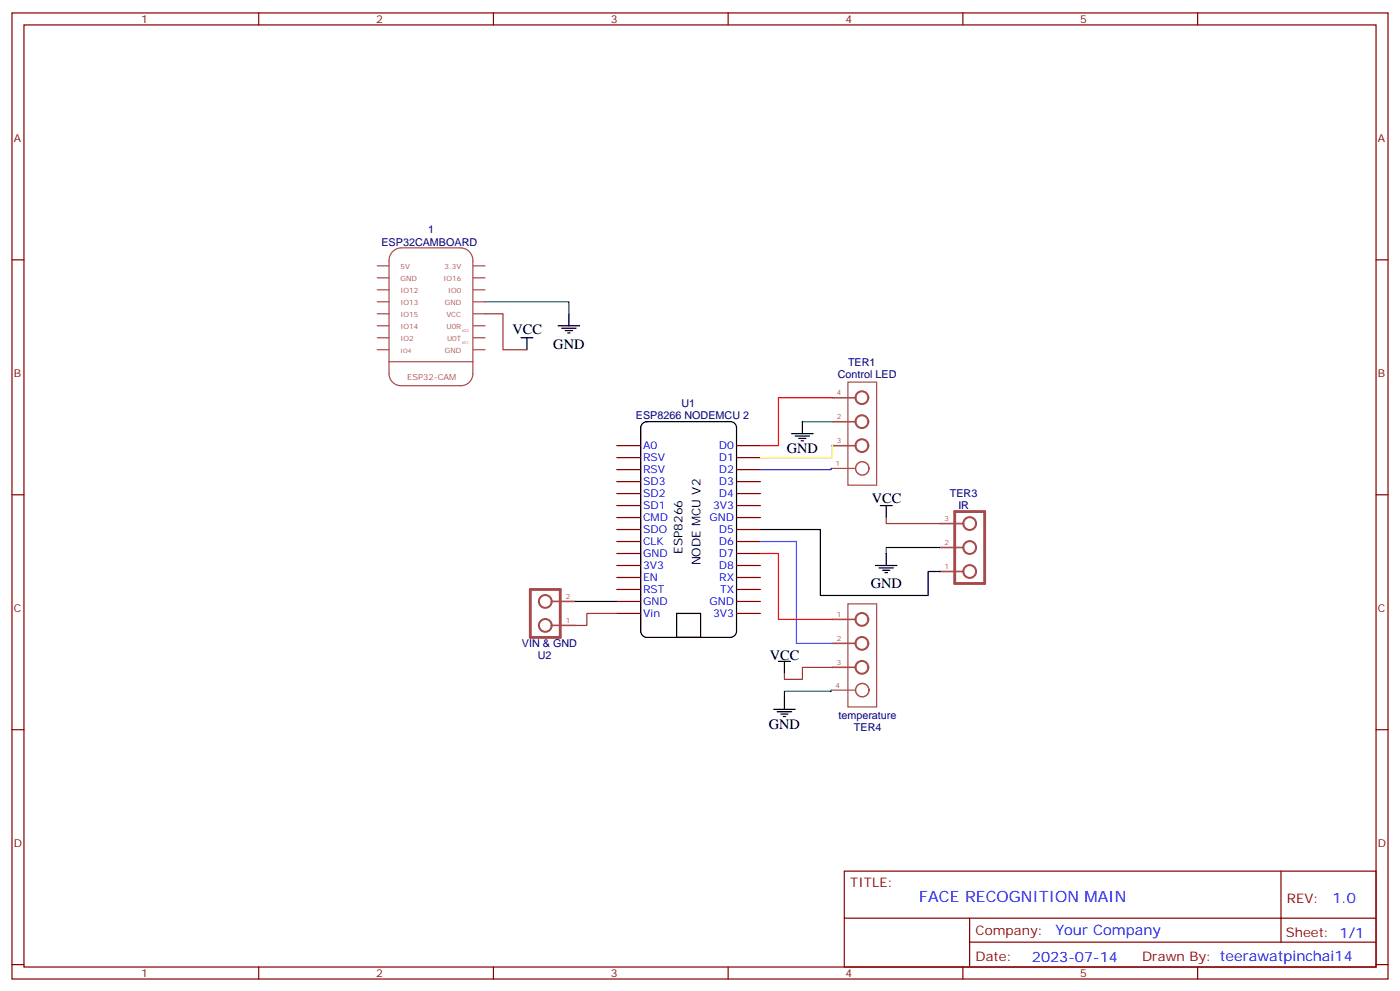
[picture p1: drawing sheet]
<svg xmlns="http://www.w3.org/2000/svg" width="412mm" height="292mm" viewBox="0 0 412 292" stroke-linecap="round" stroke-linejoin="round" font-family="sans-serif">
<g fill="none" stroke="#870000" stroke-width=".35">
<path d="M3.5 3.8h405.4v284.3h-405.4zM7.1 7.3h398.2v277.3h-398.2zM76.2 3.8v3.5M145.3 3.8v3.5M214.5 3.8v3.5M283.6 3.8v3.5M352.8 3.8v3.5M3.5 76.5h3.6M405.3 76.5h3.6M181.7 131.2h7M181.7 134.7h7M181.7 138.2h7"/>
<path d="M217 131.2h7M217 134.7h7M217 138.2h7M3.5 145.6h3.6M181.7 155.9h7M181.7 145.3h7M181.7 141.7h7M181.7 148.8h7M181.7 152.3h7M181.7 159.4h7M217 155.9h7M217 145.3h7"/>
<path d="M217 141.7h7M217 148.8h7M217 152.3h7M217 159.4h7M405.3 145.6h3.6M181.7 170h7M181.7 162.9h7M181.7 173.5h7M181.7 166.4h7M181.7 177h7M217 170h7M217 162.9h7"/>
<path d="M217 173.5h7M217 166.4h7M217 177h7M181.7 180.6h7M217 180.6h7M3.5 214.8h3.6M405.3 214.8h3.6M248.7 256.4h156.6v28.2h-156.6zM377.3 256.4v20.9M248.7 270.2h156.5M285.6 277.3h119.6M285.6 270.2v14.2"/>
<path d="M3.5 283.9h3.6M76.2 284.6v3.5M145.3 284.6v3.5M214.5 284.6v3.5M283.6 284.6v3.5M352.8 284.6v3.5M405.3 283.9h3.6"/>
</g>
<g fill="none" stroke="#000" stroke-width=".35">
<path d="M153.5 99.4h3.5M155.2 99.4v3.5M164.4 95.9h6.3M165.5 96.6h4.2M166.5 97.3h2.1M167.2 98h.7M167.6 92.4v3.5M189.3 124.6l1.2-.5h24.7a1.76 1.76 0 0 1 1.8 1.8v59.9a1.89 1.89 0 0 1-1.8 1.8h-24.7a1.89 1.89 0 0 1-1.8-1.8v-59.9zM233.2 127.6h6.3M234.2 128.3h4.3M235.3 129h2.1M236 129.8h.7"/>
<path d="M236.4 124.1v3.5M224 155.9h17.7v19.4h31.7v-7.1h3.5M259.3 148.8h3.5M261.1 148.8v3.5M257.9 166.4h6.3M258.9 167.1h4.3M260 167.9h2.1M260.7 168.6h.7M261.1 162.9v3.5M199.3 180.6h7.1v7h-7.1zM229.3 194.7h3.5M231.1 194.7v3.5"/>
<path d="M227.9 208.8h6.3M229 209.5h4.2M230 210.2h2.1M230.7 210.9h.7M231.1 205.2v3.6"/>
</g>
<g fill="none" stroke="#a64a4a" stroke-width=".35">
<path d="M111.1 78.2h3.5M115.6 74.2a3.7 3.7 0 0 1 2.5-1.2h17.7a3.7 3.7 0 0 1 3.5 3.8v33.2a3.5 3.5 0 0 1-3.5 3.5h-17.7a3.5 3.5 0 0 1-3.5-3.5v-33.2a3.7 3.7 0 0 1 1-2.6zM139.4 78.2h3.5M111.1 81.8h3.5M111.1 85.3h3.5M111.1 88.8h3.5M111.1 92.4h3.5M111.1 95.9h3.5M111.1 99.4h3.5M139.4 81.8h3.5M139.4 85.3h3.5M139.4 88.8h3.5"/>
<path d="M139.4 92.4h3.5M139.4 95.9h3.5M139.4 99.4h3.5M111.1 102.9h3.5M114.6 106.5h24.7M139.4 102.9h3.5M245.2 117.1h6.9M249.8 112.5h8.4v30.3h-8.4zM244.8 137.9h7M245.2 124.1h6.9M245.2 131.2h6.9M276.9 154.1h7"/>
<path d="M287.4 154.1a1.76 1.76 0 0 0-2.5-1.6 1.76 1.76 0 0 0-.4 2.9 1.76 1.76 0 0 0 2.8-.8l.1-.5M162.4 177h6.9M249.8 177.7h8.4v30.4h-8.4zM276.9 168.2h7M276.9 161.1h7M162.4 184.1a1.76 1.76 0 0 0-2.5-1.6 1.76 1.76 0 0 0-.4 2.9 1.76 1.76 0 0 0 2.8-.9l.1-.4h6.9M245.2 182.3h6.9M245.2 189.4h6.9M245.2 196.4h6.9M244.8 203.1h7"/>
<circle cx="253.9" cy="117" r="1.76"/>
<circle cx="253.9" cy="124.1" r="1.76"/>
<circle cx="253.9" cy="131.2" r="1.76"/>
<circle cx="160.6" cy="177" r="1.76"/>
<circle cx="285.6" cy="161.2" r="1.76"/>
<circle cx="285.6" cy="168.2" r="1.76"/>
<circle cx="253.9" cy="182.3" r="1.76"/>
<circle cx="253.9" cy="189.4" r="1.76"/>
<circle cx="253.9" cy="196.4" r="1.76"/>
</g>
<g fill="none" stroke="#a64a4a" stroke-width=".42">
<path d="M245.1 117.1h7M245.1 124.1h7M245.1 131.2h7M276.8 154.1h7.1M287.6 154.1a1.97 1.97 0 0 0-2.8-1.8 1.97 1.97 0 0 0-.4 3.3 1.97 1.97 0 0 0 3.1-1l.1-.5M162.4 177h7M276.8 168.2h7.1M276.8 161.1h7.1M287.6 168.2a1.97 1.97 0 0 0-2.8-1.8 1.97 1.97 0 0 0-.4 3.3 1.97 1.97 0 0 0 3.1-1l.1-.5M287.6 161.1a1.97 1.97 0 0 0-2.8-1.7 1.97 1.97 0 0 0-.4 3.3 1.97 1.97 0 0 0 3.1-1l.1-.5M162.4 184.1h7M162.6 184.1a1.97 1.97 0 0 0-2.8-1.8 1.97 1.97 0 0 0-.4 3.3 1.97 1.97 0 0 0 3.1-1l.1-.5"/>
<path d="M245.1 182.3h7M245.1 189.4h7M245.1 196.4h7"/>
<circle cx="253.9" cy="117" r="1.97"/>
<circle cx="253.9" cy="131.2" r="1.97"/>
<circle cx="253.9" cy="124.1" r="1.97"/>
<circle cx="254" cy="137.9" r="1.97"/>
<circle cx="160.6" cy="177" r="1.97"/>
<circle cx="253.9" cy="196.4" r="1.97"/>
<circle cx="253.9" cy="182.3" r="1.97"/>
<circle cx="253.9" cy="189.4" r="1.97"/>
<circle cx="254" cy="203.1" r="1.97"/>
</g>
<path d="M281.2 150.6h8.9v21.1h-8.9zM156.2 173.5h8.8v14.1h-8.8z" fill="none" stroke="#a64a4a" stroke-width=".85"/>
<path d="M245.2 117.1h-15.9v14.1h-5.3M224 162.9h5.3v19.4h15.9" fill="none" stroke="#f00" stroke-width=".35"/>
<path d="M245.2 131.2v3.5h-21.2" fill="none" stroke="#ff0" stroke-width=".35"/>
<path d="M244.8 137.9v.3h-20.8" fill="none" stroke="#00f" stroke-width=".35"/>
<path d="M142.9 92.4h5.3v10.5h7M261.1 152.3v1.8h15.8M181.7 180.6h-8.8v3.5h-3.6M245.2 196.4h-8.8v3.6h-5.3v-1.8" fill="none" stroke="#960" stroke-width=".35"/>
<path d="M142.9 88.8h24.7v3.6M236.4 124.1h8.8M169.3 177h12.4M276.9 161.1h-15.8v1.8M244.8 203.1v.4h-13.7v1.7" fill="none" stroke="#008700" stroke-width=".35"/>
<path d="M224 159.4h10.6v30h10.6" fill="none" stroke="#90f" stroke-width=".35"/>
<text font-size="4.6" fill="#00f" x="270.8" y="265.4">FACE RECOGNITION MAIN</text>
<g font-size="4.2">
<text x="151" y="98.4">VCC</text>
<text x="163" y="102.6">GND</text>
<text x="231.8" y="133.3">GND</text>
<text x="256.8" y="148.1">VCC</text>
<text x="256.5" y="173.1">GND</text>
<text x="226.8" y="194.3">VCC</text>
<text x="226.5" y="214.4">GND</text>
</g>
<g font-size="4.2" fill="#00f">
<text x="392.5" y="265.7">1.0</text>
<text x="310.9" y="275.2">Your Company</text>
<text x="304" y="283">2023-07-14</text>
</g>
<g font-size="3.9" fill="#800">
<text x="250.5" y="261">TITLE:</text>
<text x="379.1" y="265.7">REV:</text>
<text x="287.4" y="275.2">Company:</text>
<text x="378.7" y="275.8">Sheet: 1/1</text>
<text x="287.4" y="282.9">Date:</text>
<text x="336.4" y="282.9">Drawn By: teerawatpinchai14</text>
</g>
<g font-size="3.5">
<text x="201.1" y="162.9" transform="rotate(-90 201.1 162.9)">ESP8266</text>
<text x="206.4" y="166.4" transform="rotate(-90 206.4 166.4)">NODE MCU V2</text>
</g>
<g font-size="3.2" fill="#800">
<text x="41.6" y="6.8">1</text>
<text x="110.8" y="6.8">2</text>
<text x="179.9" y="6.8">3</text>
<text x="249.1" y="6.8">4</text>
<text x="318.2" y="6.8">5</text>
<text x="4.1" y="41.9">A</text>
<text x="405.9" y="41.9">A</text>
<text x="4.1" y="111.1">B</text>
<text x="405.9" y="111.1">B</text>
<text x="4.1" y="180.2">C</text>
<text x="405.9" y="180.2">C</text>
<text x="4.1" y="249.3">D</text>
<text x="405.9" y="249.3">D</text>
<text x="41.6" y="287.6">1</text>
<text x="110.8" y="287.6">2</text>
<text x="179.9" y="287.6">3</text>
<text x="249.1" y="287.6">4</text>
<text x="318.2" y="287.6">5</text>
</g>
<g font-size="3.2" fill="#000080">
<text x="126.1" y="68.7">1</text>
<text x="112.4" y="72.4">ESP32CAMBOARD</text>
<text x="249.8" y="107.6">TER1</text>
<text x="246.8" y="111.1">Control LED</text>
<text x="200.7" y="119.9">U1</text>
<text x="187.3" y="123.4">ESP8266 NODEMCU 2</text>
<text x="279.8" y="146.4">TER3</text>
<text x="282.3" y="149.9">IR</text>
<text x="153.7" y="190.5">VIN &amp; GND</text>
<text x="158.4" y="194">U2</text>
<text x="247" y="211.6">temperature</text>
<text x="251.6" y="215.2">TER4</text>
</g>
<g font-size="3.2" fill="#00f">
<text x="189.4" y="132.2">A0</text>
<text x="189.4" y="135.7">RSV</text>
<text x="211.8" y="135.7">D1</text>
<text x="211.8" y="132.2">D0</text>
<text x="189.4" y="139.3">RSV</text>
<text x="189.4" y="142.8">SD3</text>
<text x="211.8" y="142.8">D3</text>
<text x="211.8" y="139.3">D2</text>
<text x="189.4" y="146.3">SD2</text>
<text x="189.4" y="149.9">SD1</text>
<text x="210.1" y="149.9">3V3</text>
<text x="211.8" y="146.3">D4</text>
<text x="189.4" y="153.4">CMD</text>
<text x="209" y="153.4">GND</text>
<text x="189.4" y="156.9">SDO</text>
<text x="189.4" y="160.4">CLK</text>
<text x="211.8" y="156.9">D5</text>
<text x="211.8" y="160.4">D6</text>
<text x="189.4" y="164">GND</text>
<text x="189.4" y="167.5">3V3</text>
<text x="211.8" y="167.5">D8</text>
<text x="211.8" y="164">D7</text>
<text x="189.4" y="171">EN</text>
<text x="211.9" y="171">RX</text>
<text x="189.4" y="174.6">RST</text>
<text x="189.4" y="178.1">GND</text>
<text x="209" y="178.1">GND</text>
<text x="212.1" y="174.6">TX</text>
<text x="189.4" y="181.6">Vin</text>
<text x="210.1" y="181.6">3V3</text>
</g>
<text font-size="2.5" fill="#a54b4b" x="119.9" y="111.8">ESP32-CAM</text>
<g font-size="2.1" fill="#a54b4b">
<text x="118" y="79.3">5V</text>
<text x="118" y="82.8">GND</text>
<text x="130.6" y="82.8">IO16</text>
<text x="131" y="79.3">3.3V</text>
<text x="118" y="86.3">IO12</text>
<text x="118" y="89.9">IO13</text>
<text x="131" y="89.9">GND</text>
<text x="132" y="86.3">IO0</text>
<text x="118" y="93.4">IO15</text>
<text x="131.5" y="93.4">VCC</text>
<text x="118" y="96.9">IO14</text>
<text x="118" y="100.5">IO2</text>
<text x="131.5" y="96.9">U0R</text>
<text x="131.7" y="100.5">U0T</text>
<text x="131" y="104">GND</text>
<text x="246.5" y="116.4">4</text>
<text x="246.5" y="123.4">2</text>
<text x="246.5" y="130.5">3</text>
<text x="246.2" y="137.2">1</text>
<text x="278.3" y="153.4">3</text>
<text x="278.3" y="160.5">2</text>
<text x="278.3" y="167.5">1</text>
<text x="166.7" y="176.3">2</text>
<text x="166.7" y="183.4">1</text>
<text x="246.5" y="181.6">1</text>
<text x="246.5" y="188.7">2</text>
<text x="246.5" y="195.7">3</text>
<text x="246.2" y="202.4">4</text>
</g>
<text font-size="1.8" fill="#a54b4b" x="118" y="104">IO4</text>
<g font-size="1.1" fill="#a54b4b">
<text x="136.1" y="101.2">IO1</text>
<text x="136.1" y="97.6">IO3</text>
</g>
</svg>
